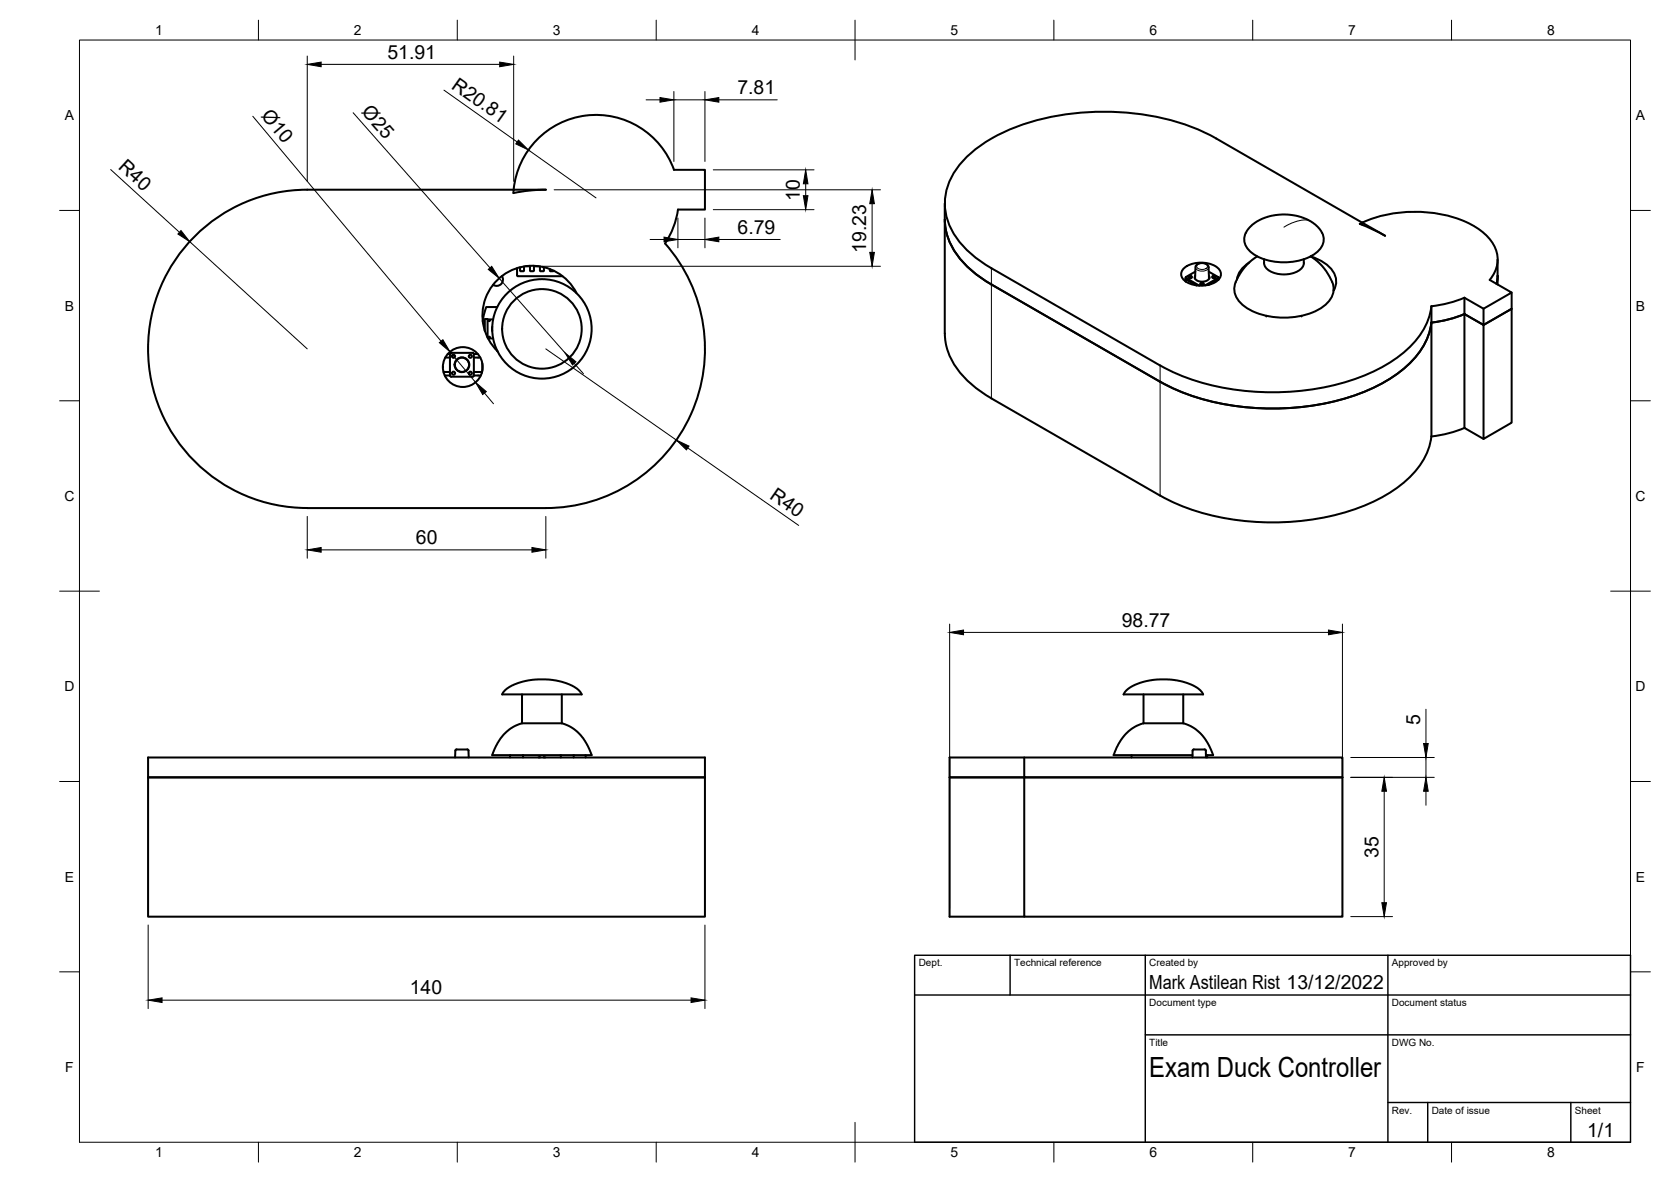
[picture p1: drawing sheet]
<svg xmlns="http://www.w3.org/2000/svg" width="420mm" height="297mm" viewBox="0 0 420 297" stroke-linecap="round" stroke-linejoin="round" font-family="sans-serif">
<!-- layer: Visible -->
<g fill="none" stroke="#000" stroke-width=".51">
<path d="M305.8 34.8l36.7 21.2M305.8 34.8a60.7 60.7 0 0 0-35.9-6.3 50.3 50.3 0 0 0-24.5 8.9 18 18 0 0 0-7.8 13.7 16.8 16.8 0 0 0 6.2 12.3l3.5 2.7 2 1.3 42.4 24.4M137.2 47.7h-60a40 40 0 0 0-40 40 40 40 0 0 0 40 40h60M137.3 47.7l-4.6 .2-3.6 .6M169.4 42.7h7.8v10h-6.7a20.7 20.7 0 0 1-3.3 8.5 40 40 0 0 1 6.5 42.9 40 40 0 0 1-36.4 23.6M169.5 42.7a20.8 20.8 0 0 0-22.6-13.6 20.8 20.8 0 0 0-17.8 19.4M237.6 51.1v32.7M237.6 55.2a17.7 17.7 0 0 0 7.6 13.5l4.1 2.8 42.4 24.4M332.4 58.5a4.1 4.1 0 0 1-1.9 5.4 15 15 0 0 1-16-.6 4.2 4.2 0 0 1 0-6.4l1.4-1.1 2.6-1.2 2.1-.5 3.2-.2 2.7 .5 2.4 .9 1.9 1.2 1 1 .6 1M341.9 56.3l.6-.3 5.8 3.2-3.1-1.5zM342.5 56v.5M342.6 55.9a33.1 33.1 0 0 1 27.5 .6 10.9 10.9 0 0 1 6.5 8.2 7.7 7.7 0 0 1-2 5.6l5.5 3.2-7.1 4.1-4.8-2.8"/>
<path d="M125 77.2h-2.7l-.9 3.6M126.2 69.4a1.6 1.6 0 0 1-.2 2 1.6 1.6 0 0 1-2 .2M130 67.4v1.8M130 69.2l.2 .2h11.2M131.8 67v.9l-.2 .3-.8-.1v-.9M132.2 66.9h1.1M133.3 66.8v1.3l.7 .1M134.3 66.8v1.2l-.2 .1M134.3 66.9h1.1M135.8 67v1l.2 .1h.7l.1-.9M138.3 67.6l.2 .5 .8-.1M145 73.7a12.5 12.5 0 0 0-18.6-4.5 12.5 12.5 0 0 0-1.3 19.1"/>
<path d="M297.8 67.3a7.1 7.1 0 0 1 8.8 .5 2.1 2.1 0 0 1-1.1 3.1 7.5 7.5 0 0 1-7.7-.4 1.94 1.94 0 0 1 0-3.2zM298.1 69.7v1M298.1 70l2.8 1.7M298.9 69.4l.3-.2a.36 .36 0 0 1 .4 .3 .36 .36 0 0 1-.2 .4 .38 .38 0 0 1-.4 0 .38 .38 0 0 1-.1-.5zM300.5 70l.1-3.1 .5-.5 .9-.3 1.1 .2 .7 .4 .2 3.3M300.5 69.7l-.1 .2M300.5 69.4a1.02 1.02 0 0 0 1.1 1.3 1.86 1.86 0 0 0 2.5-1.1l-.1-.2M300.5 68.3l-2.4 1.4 3.5 2.1M301.9 71.1l.3-.1a.36 .36 0 0 1 .4 .2 .36 .36 0 0 1-.2 .4 .38 .38 0 0 1-.4 0 .38 .38 0 0 1-.1-.5zM303.9 68.3l2.5 1.4-3.4 2M304 69.7l.1 .2M304.9 69.4l.3-.2a.36 .36 0 0 1 .4 .3 .36 .36 0 0 1-.1 .4 .39 .39 0 0 1-.5 0 .39 .39 0 0 1-.1-.5z"/>
<path d="M306.4 69.7v.6M306.4 70l-2.6 1.6M314.1 66a6.2 6.2 0 0 0-3.1 4.3M316.1 64.4l-1.5 1.1-1.2 1.1-2.1 3.1a5.1 5.1 0 0 0 1.5 7.2 18.7 18.7 0 0 0 20.1 0 5.2 5.2 0 0 0 1.2-7.7l-1.9-2.6-1.1-1.1-1.6-1.1M317.8 65.1a2.87 2.87 0 0 0 2.2 3.4 7.1 7.1 0 0 0 7.5-1.3l.4-1.1M318.4 79.4v.1M327.3 79.4v.1M327.8 65.1v1M329.6 64.4a8.6 8.6 0 0 1 6.3 5.3 4.4 4.4 0 0 1-.6 3.3M335.4 72.6l.1 .2M335.4 72.8l-.1 .1M359.9 77a18.9 18.9 0 0 1-8.4 12.8 53 53 0 0 1-28.1 8.7 59.6 59.6 0 0 1-31.7-6.7"/>
<path d="M368.2 78.9v28.6l4.8 2.8M368.2 74.8v4.1l4.8 2.8v-4.1M368.2 78.9a29.8 29.8 0 0 1-8.3 2.2M368.2 74.8a30.2 30.2 0 0 1-8.3 2.2v32.7a30.2 30.2 0 0 0 8.3-2.2M376.6 65.2v6.3M376.6 69.3l-.3 2M380.1 73.5v4.1l-7.1 4.1v28.6l7.1-4.1v-28.6l-7.1 4.1-4.8-2.8M111.5 93.5h1.6M111.8 94.4h1.3M112 89.9h1.1M112.6 89h.5M113.1 94.4l.3 .3h5.4"/>
<path d="M113.1 89v5.4M113.4 88.7h5.4M113.4 88.7l-.3 .3M118.8 88.7l.3 .3M119.1 93.5h2M119.1 94.4h1.8M119.1 89h1M119.1 89.9h1.7M119.1 94.4l-.3 .3M119.1 89v5.4M121.1 93.5v.2M121.3 91.3v1.9"/>
<path d="M121.9 83.2v-3h.7v4.7M122.6 80.3h1.4M122.7 85.1h1.3M123.8 82.1v1.1M125 88.2h.1M237.6 83.8a17.7 17.7 0 0 0 7.6 13.5l4.1 2.8 42.4 24.5M359.9 81a18.9 18.9 0 0 1-8.4 12.8 53 53 0 0 1-28.1 8.8 59.6 59.6 0 0 1-31.7-6.7M359.9 109.7a18.9 18.9 0 0 1-8.4 12.8 53 53 0 0 1-28.1 8.7 59.6 59.6 0 0 1-31.7-6.7M126.9 173.6l2.1-1.4a18.3 18.3 0 0 1 16 .8l.9 .9 .4 .6h-20zM131.3 174.5v7.3M141.3 174.5v7.3M283 173.7l.9-.8 1.4-.7a18.1 18.1 0 0 1 16.1 .9l1.1 1.4h-20z"/>
<path d="M287.5 174.5v7.3M297.5 174.5v7.3M37.2 195.4h140v35h-140zM37.2 190.4h140v5h-140zM114.4 190.4l.1-1.8a.83 .83 0 0 1 1-.3h1.2a.91 .91 0 0 1 1.1 .3l.1 1.8M128.2 189.8v.6M131.3 181.8l-2.3 .9-2.2 1.8-1.7 2.3-1.3 3h25l-1.5-3.2-1.7-2.3-2-1.6-2.3-.9M131.3 181.8h10M131.5 189.8v.6M135.4 190.3l.4 .1M137.1 190.3l-.3 .1M141 189.8v.6"/>
<path d="M144.3 189.8v.6M147.3 189.8v.6M238.8 190.4h98.7v40h-80v-35h-18.7zM257.5 190.4v5h80M284.5 189.8v.6M287.5 181.8l-2.1 .8-2.3 1.7-1.7 2.3-1.4 3.2h19.8M287.5 181.8h10M297.5 181.8l1.7 .6 1.4 .8 1.4 1.3 1.2 1.5 1.8 3.8h-1.8M303.2 188.6v1.8M303.2 188.6a1.66 1.66 0 0 0-1.7-.3h-.6a.88 .88 0 0 0-1 .3l-.1 1.8M303.5 189.8v.6M337.5 195.4h-98.7v35h18.7"/>
<circle cx="114" cy="93.8" r=".39"/>
<circle cx="114" cy="89.5" r=".39"/>
<circle cx="116.2" cy="91.7" r="1.79"/>
<circle cx="116.2" cy="91.7" r="1.85"/>
<circle cx="116.4" cy="92.2" r="5"/>
<circle cx="118.3" cy="93.8" r=".39"/>
<circle cx="118.3" cy="89.5" r=".39"/>
<circle cx="123" cy="84.7" r=".16"/>
<circle cx="123" cy="80.6" r=".16"/>
<circle cx="136.3" cy="82.7" r="10"/>
<circle cx="136.3" cy="82.7" r="12.5"/>
</g>
<!-- layer: Visible Narrow -->
<g fill="none" stroke="#000" stroke-width=".25">
<path d="M329.4 55.5l-.9-.2-2.1 .2-1.7 .6-1.9 1M249.3 67.4v32.7M298.2 69.9v.9M298.9 69.6l.3 .2 .4-.2M299.1 69.3l.3 .1-.2 .1zM300.6 67.2a1.9 1.9 0 0 0 3.3 0M301 66.7a1.7 1.7 0 0 1 2.6 .2 1.59 1.59 0 0 1-2.7 0zM301.9 71.3l.3 .2 .4-.2M302.1 71l.4 .1-.3 .1zM304.9 69.6l.4 .2 .3-.2M305.1 69.3l.4 .1-.2 .1zM306.3 69.9v.5"/>
<path d="M335.4 72.9h-.1M291.7 91.8v32.8"/>
</g>
<!-- layer: BORDER -->
<g fill="none" stroke="#000" stroke-width=".25">
<path d="M20 10.1h390v276.9h-390zM65 5.1v5M115 5.1v5M165 5.1v5M215 5.1v10M265 5.1v5M315 5.1v5M365 5.1v5M15 52.9h5M410 52.9h5M15 100.7h5M410 100.7h5"/>
<path d="M15 148.6h10M405 148.6h10M15 196.4h5M410 196.4h5M15 244.2h5M410 244.2h5M65 287v5M115 287v5M165 287v5M215 282.1v9.9M265 287v5M315 287v5"/>
<path d="M365 287v5"/>
</g>
<!-- layer: TITLEBLOCK -->
<path d="M230 240.1h180v46.9h-180zM230 250h180M254 240.1v9.9M288 240.1v46.9M349 240.1v46.9M288 260.1h122M349 277.1h61M359 277.1v9.9M395 277.1v9.9" fill="none" stroke="#000" stroke-width=".36"/>
<!-- layer: FD_Dimensions -->
<g fill="none" stroke="#000" stroke-width=".25">
<path d="M77.3 14.1v31.5M80.8 16.2h44.8M129.2 14.1v31.5M63.6 29.2l47.3 56.6M88.8 28.3l34.4 39M111.6 22.7l18.4 13M132.9 37.7l17 12M162.5 25.1h3.4M169.4 23v17.6M169.4 25.1h7.8M177.2 23v17.6M180.7 25.1h14.7"/>
<path d="M27.8 42.6l17.3 15.8M139.3 47.7h82.1M170.5 54.8v7.5M177.2 54.8v7.5M179.3 42.7h25.4M179.3 52.7h25.4M202.6 46.2v3M219.3 51.2v12.2M47.7 60.7l29.6 27M125.5 69.9l16.6 18.8M136.4 66.9h85M163.5 60.2h3.5"/>
<path d="M170.5 60.2h6.7M180.7 60.2h15.5M113.2 88.4l6.4 7.7M121.8 98.8l2.3 2.7M137.2 87.7l32.9 22.9M144.4 91.3l2.3 2.6M172.9 112.6l27.9 19.4M77.3 129.8v10.5M80.8 138.2h53M137.2 129.8v10.5M238.8 156.8v71.4M242.3 158.9h91.7"/>
<path d="M337.5 156.8v71.4M358.5 178.2v8.6M339.6 195.4h21M339.6 190.4h21M348 198.8v28.1M358.5 190.4v5M358.5 198.8v3.6M37.3 232.5v21M177.2 232.5v21M339.6 230.3h10.5M40.7 251.3h133.1"/>
</g>
<g fill="#000" stroke="#000" stroke-width=".25">
<path d="M77.3 16.2l3.5-.6v1.2zM125.6 15.6l3.6 .6-3.6 .6zM130.4 35.2l2.5 2.5-3.2-1.5zM165.9 24.5l3.5 .6-3.5 .6zM177.2 25.1l3.5-.6v1.2zM45.5 57.9l2.2 2.8-3-1.9zM167 59.6l3.5 .6-3.5 .6zM177.2 60.2l3.5-.6v1.2zM202.6 42.7l.6 3.5h-1.2zM202 49.2h1.2l-.6 3.5zM219.3 47.7l.6 3.5h-1.2zM122.8 67.7l.8-.8 1.9 3z"/>
<path d="M218.7 63.4h1.2l-.6 3.5zM110.5 86.1l.9-.7 1.8 3zM119.6 96.1l2.7 2.3-.9 .8zM142.1 88.7l2.7 2.2-.8 .8zM170.1 110.6l3.1 1.5-.6 1zM77.3 138.2l3.5-.6v1.2zM133.8 137.6l3.4 .6-3.4 .6zM238.8 158.9l3.5-.6v1.2zM334 158.3l3.5 .6-3.5 .6zM348 195.4l.6 3.4h-1.1zM358.5 195.4l.6 3.4h-1.2zM357.9 186.8h1.2l-.6 3.6z"/>
<path d="M347.5 226.9h1.1l-.6 3.4zM37.3 251.3l3.4-.5v1.1zM173.8 250.8l3.4 .5-3.4 .6z"/>
</g>
<text font-size="7" x="289" y="270.6">Exam Duck Controller</text>
<g font-size="4.9">
<text x="97.4" y="14.7">51.91</text>
<text x="113.3" y="22" transform="rotate(35 113.3 22)">R20.81</text>
<text x="185.4" y="23.6">7.81</text>
<text x="65.5" y="29.2" transform="rotate(50 65.5 29.2)">Ø10</text>
<text x="90.7" y="28.2" transform="rotate(49 90.7 28.2)">Ø25</text>
<text x="29.6" y="42.2" transform="rotate(42 29.6 42.2)">R40</text>
<text x="201.1" y="50.6" transform="rotate(-90 201.1 50.6)">10</text>
<text x="185.5" y="58.7">6.79</text>
<text x="217.8" y="63.6" transform="rotate(-90 217.8 63.6)">19.23</text>
<text x="193.3" y="125.1" transform="rotate(35 193.3 125.1)">R40</text>
<text x="104.6" y="136.7">60</text>
<text x="282" y="157.5">98.77</text>
<text x="357.1" y="182.1" transform="rotate(-90 357.1 182.1)">5</text>
<text x="346.6" y="215.6" transform="rotate(-90 346.6 215.6)">35</text>
<text x="103" y="249.9">140</text>
<text x="289" y="248.5">Mark Astilean Rist 13/12/2022</text>
<text x="399.1" y="285.7">1/1</text>
</g>
<g font-size="3.5">
<text x="39" y="8.8">1</text>
<text x="89" y="8.8">2</text>
<text x="139" y="8.8">3</text>
<text x="189" y="8.8">4</text>
<text x="239" y="8.8">5</text>
<text x="289" y="8.8">6</text>
<text x="339" y="8.8">7</text>
<text x="389" y="8.8">8</text>
<text x="16.3" y="30.2">A</text>
<text x="411.3" y="30.2">A</text>
<text x="16.3" y="78">B</text>
<text x="411.3" y="78">B</text>
<text x="16.2" y="125.9">C</text>
<text x="411.2" y="125.9">C</text>
<text x="16.2" y="173.7">D</text>
<text x="411.2" y="173.7">D</text>
<text x="16.3" y="221.6">E</text>
<text x="411.3" y="221.6">E</text>
<text x="16.4" y="269.4">F</text>
<text x="411.4" y="269.4">F</text>
<text x="39" y="290.8">1</text>
<text x="89" y="290.8">2</text>
<text x="139" y="290.8">3</text>
<text x="189" y="290.8">4</text>
<text x="239" y="290.8">5</text>
<text x="289" y="290.8">6</text>
<text x="339" y="290.8">7</text>
<text x="389" y="290.8">8</text>
</g>
<g font-size="2.5">
<text x="231" y="242.9">Dept.</text>
<text x="255" y="242.9">Technical reference</text>
<text x="289" y="242.9">Created by</text>
<text x="350" y="242.9">Approved by</text>
<text x="289" y="252.8">Document type</text>
<text x="350" y="252.8">Document status</text>
<text x="289" y="262.9">Title</text>
<text x="350" y="262.9">DWG No.</text>
<text x="350" y="279.9">Rev.</text>
<text x="360" y="279.9">Date of issue</text>
<text x="396" y="279.9">Sheet</text>
</g>
</svg>
